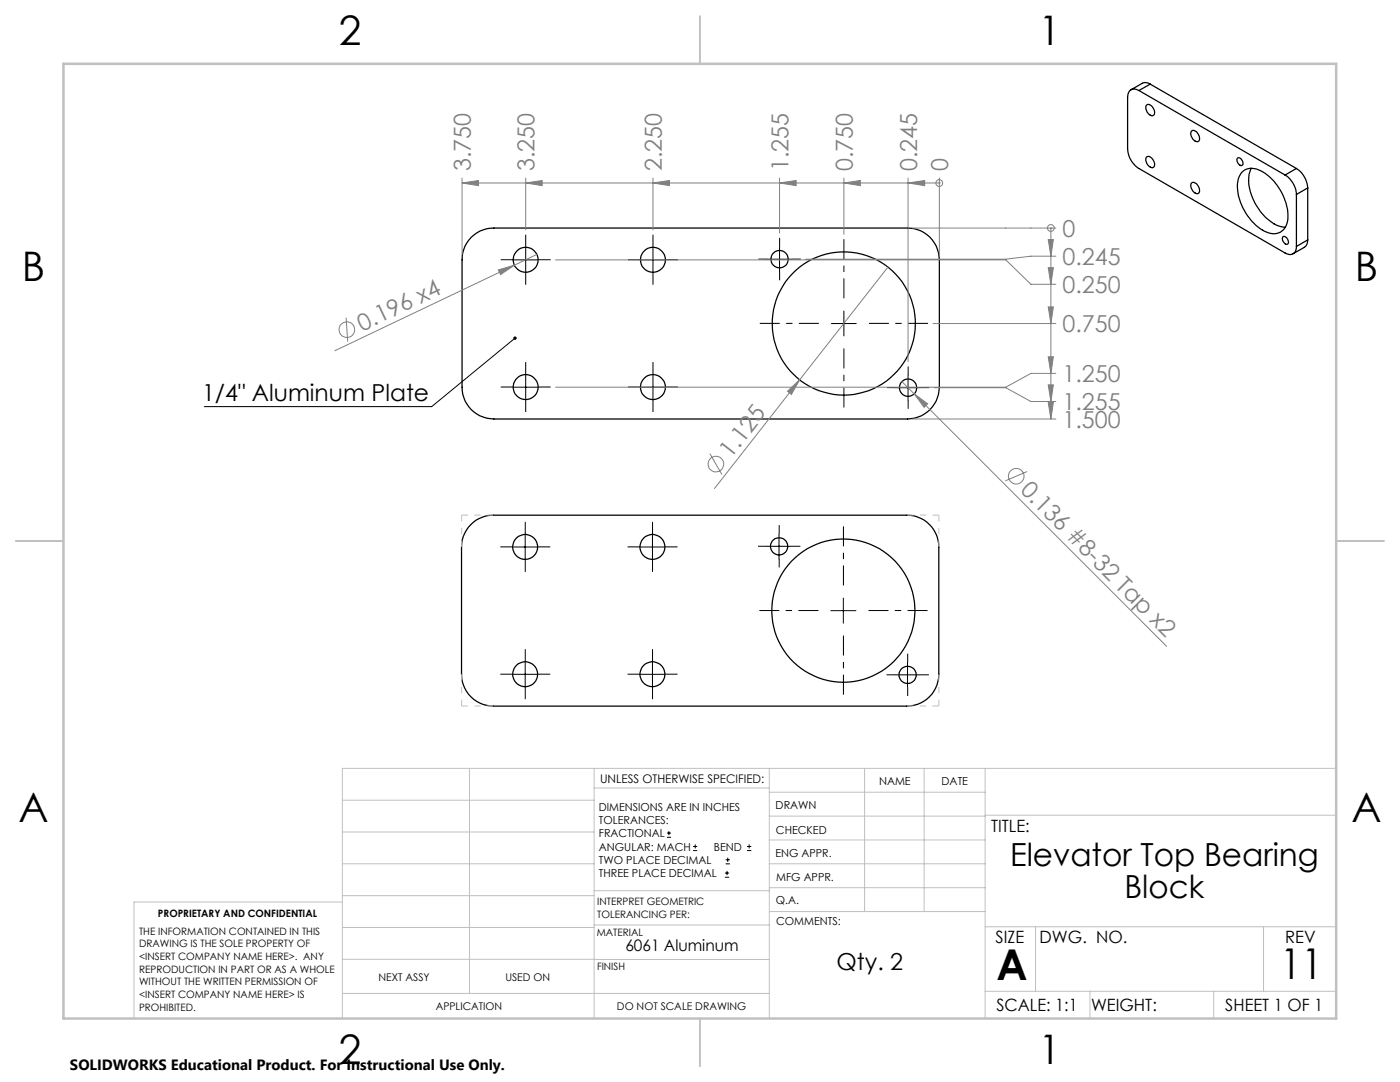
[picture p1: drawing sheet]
<svg xmlns="http://www.w3.org/2000/svg" width="279mm" height="216mm" viewBox="0 0 279 216" stroke-linecap="round" stroke-linejoin="round" font-family="sans-serif">
<g fill="none" stroke="#000" stroke-width=".25">
<path d="M227.3 18.1a1.39 1.39 0 0 0-1.6-.2 1.39 1.39 0 0 0-.7 1.5v10.3a4.9 4.9 0 0 0 2.3 3.9l29.2 16.9a1.39 1.39 0 0 0 1.6 .1 1.39 1.39 0 0 0 .6-1.4M227.3 18.1l29.2 16.8M229.6 16.8l-.5-.3h-.7l-2.7 1.4M229.6 16.8l-2.3 1.3M229.6 16.8l29.1 16.8M228.7 21.1a.98 .98 0 0 1 1.6 .7 .8 .8 0 0 1-.5 1.3 1.75 1.75 0 0 1-1.1-2zM228.8 31.3a1.15 1.15 0 0 1 1.5 1 .66 .66 0 0 1 .1 .8 .66 .66 0 0 1-.7 .3 1.63 1.63 0 0 1-.9-2.1zM237.8 36.5a1.22 1.22 0 0 1 1.6 1.2 .64 .64 0 0 1-.3 .9 .64 .64 0 0 1-.9-.3 1.52 1.52 0 0 1-.4-1.8zM237.8 26.1a1.22 1.22 0 0 1 1.6 1.2 .64 .64 0 0 1-.3 .9 .64 .64 0 0 1-.9-.3 1.52 1.52 0 0 1-.4-1.8zM247 31.5a.97 .97 0 0 1 .9 1.5 1.01 1.01 0 0 1-.9-1.5zM247.9 34.4a3.3 3.3 0 0 1 4.3 0 10.7 10.7 0 0 1 4.7 9.9 2.92 2.92 0 0 1-4.6 1.8 10.8 10.8 0 0 1-5.2-10l.1-.7zM249.7 33.6a7.3 7.3 0 0 0 .5 6.4 9.1 9.1 0 0 0 5.8 5.3h.5"/>
<path d="M256.5 34.9a4.9 4.9 0 0 1 2.2 3.9M258.7 33.6a5.1 5.1 0 0 1 2.3 3.9M258.7 33.6l-2.2 1.3M258.7 38.8v10.4M261 37.5l-2.3 1.3M261 37.5v10.4M94.1 47.3a6.1 6.1 0 0 1 4.5-1.8h82.5a6.3 6.3 0 0 1 6.4 6.4v25.4a6.4 6.4 0 0 1-6.4 6.3h-82.5a6.3 6.3 0 0 1-6.4-6.3v-25.4a6.4 6.4 0 0 1 1.9-4.6zM256 47.2a.95 .95 0 0 1 1 .5 .95 .95 0 0 1-.1 1.1 1.09 1.09 0 0 1-.9-1.6zM261 47.9l-.2 .8-.3 .5-2.4 1.4M261 47.9l-2.3 1.3M94 104.7a6.3 6.3 0 0 1 4.5-1.9h82.5a6.4 6.4 0 0 1 6.4 6.3v25.4a6.4 6.4 0 0 1-6.4 6.4h-82.5a6.4 6.4 0 0 1-6.4-6.4v-25.4a6.2 6.2 0 0 1 1.9-4.4z"/>
<circle cx="104.9" cy="51.8" r="2.49"/>
<circle cx="130.3" cy="51.8" r="2.49"/>
<circle cx="155.6" cy="51.7" r="1.73"/>
<circle cx="104.9" cy="77.2" r="2.49"/>
<circle cx="130.3" cy="77.2" r="2.49"/>
<circle cx="168.4" cy="64.6" r="14.3"/>
<circle cx="181.2" cy="77.4" r="1.73"/>
<circle cx="104.8" cy="109.1" r="2.49"/>
<circle cx="130.2" cy="109.1" r="2.49"/>
<circle cx="155.5" cy="109" r="1.72"/>
<circle cx="104.8" cy="134.5" r="2.49"/>
<circle cx="130.2" cy="134.5" r="2.49"/>
<circle cx="168.3" cy="121.8" r="14.3"/>
<circle cx="181.1" cy="134.7" r="1.72"/>
</g>
<g fill="none" stroke="#808080" stroke-width=".2">
<path d="M92.2 36.5l3.3-.5v1zM92.2 36.5h95.3M92.2 35.5v15.3M104.9 36.5l3.3-.5v1zM104.9 35.5v10.4M130.3 36.5l3.3-.5v1zM130.3 35.5v10.4M155.6 36.5l3.3-.5v1zM155.6 35.5v11M168.4 36.5l3.3-.5v1zM168.4 35.5v11.2M181.2 36.5l3.3-.5v1z"/>
<path d="M181.2 35.5v36.6M187.5 36.5h.1M187.5 35.5v15.3M99.4 53.9l3.3-1-2.8 1.9zM102.7 52.9l-35.9 17.1M107.1 50.8l-4.4 2.1M110.9 51.9h89.8l5 4.8h5M177.2 53.3l-34.6 44.2M182.1 45.5h28.6M209.2 53.4h1l-.5 3.3zM209.2 47.8h1l-.5 3.3zM209.7 45.5h.1"/>
<path d="M209.7 45.5v38.1M210.7 51.1h-5l-5 .6h-39.9M69.1 63.4l.3 4.8M157.2 78.1l2.4-2.3-1.7 2.9zM180 76.1l2.5 2.5M182.5 78.6l2.6 2-.7 .7zM182.5 78.6l50.3 50.4M186.2 64.6h24.5M186.4 77.4h14.3l5 2.7h5M209.2 61.2h1l-.5 3.4zM209.2 71.2h1l-.5 3.3zM209.2 76.8h1l-.5 3.3z"/>
<path d="M210.7 74.5h-5l-5 2.8h-89.8M141.7 90.5l2.4 4.2M182.1 83.6h28.6M205 94.1l-4.4 1.9M209.2 80.3h1l-.5 3.3z"/>
<circle cx="187.5" cy="36.5" r=".68"/>
<circle cx="209.7" cy="45.5" r=".68"/>
<circle cx="69.2" cy="65.8" r="1.55"/>
<circle cx="142.9" cy="92.6" r="1.55"/>
<circle cx="202.8" cy="95" r="1.55"/>
</g>
<g fill="none" stroke="#000" stroke-width=".2">
<path d="M102.4 51.9h5M104.9 49.4v4.9M127.8 51.9h5M130.3 49.4v4.9M153.1 51.7h5M155.6 49.2v5M102.4 77.3h5M102.8 67.5l-16.7 13.6h-45.3M104.9 74.8v4.9M127.8 77.3h5M130.3 74.8v4.9M165.9 64.6h5"/>
<path d="M168.4 62.1v4.9M178.7 77.4h5M181.2 74.9v5M102.3 109.1h5M104.8 106.6v5.1M127.7 109.1h5M130.2 106.6v5.1M153 109h5M155.5 106.5v5M168.3 119.3v5.1M102.3 134.5h5M104.8 132v5.1"/>
<path d="M127.7 134.5h5M130.2 132v5.1M165.8 121.8h5M178.6 134.7h5M181.1 132.2v5M133.1 167.1h.8M133.1 166.2h.8M133.5 165.8v.9M138.3 169.7h.8M138.3 168.9h.8M138.7 168.5v.8M144.7 175h.8"/>
<path d="M144.7 174.2h.8M144.8 172.4h.9M144.8 171.6h.9M145.1 173.8v.8M145.2 171.1v.9M149.1 169.7h.8M149.1 168.9h.8M149.5 168.5v.8"/>
</g>
<g fill="none" stroke="#000" stroke-width=".2" stroke-dasharray="15.2 1.3 1.3 1.3" stroke-linecap="butt">
<path d="M102.4 51.8h-2.5M104.9 54.3v2.5M104.9 49.3v-2.5M107.4 51.8h2.5M127.8 51.8h-2.5M130.3 54.3v2.5M130.3 49.3v-2.5M132.8 51.8h2.5M153.1 51.7h-1.7M155.6 54.2v1.7M155.6 49.2v-1.7M158.1 51.7h1.7"/>
<path d="M102.4 77.2h-2.5M104.9 79.7v2.5M104.9 74.7v-2.5M107.4 77.2h2.5M127.8 77.2h-2.5M130.3 79.7v2.5M130.3 74.7v-2.5M132.8 77.2h2.5M178.7 77.3h-1.7M181.2 79.8v1.8M181.2 74.8v-1.7M183.7 77.3h1.8"/>
<path d="M102.3 109.1h-2.5M104.8 111.6v2.5M104.8 106.6v-2.5M107.3 109.1h2.5M127.7 109.1h-2.5M130.2 111.6v2.5M130.2 106.6v-2.5M132.7 109.1h2.5M153 109h-1.7M155.5 111.5v1.7M155.5 106.5v-1.7M158 109h1.7"/>
<path d="M102.3 134.5h-2.5M104.8 137v2.5M104.8 132v-2.5M107.3 134.5h2.5M127.7 134.5h-2.5M130.2 137v2.5M130.2 132v-2.5M132.7 134.5h2.5M178.7 134.6h-1.8M181.2 137.1v1.8M181.2 132.1v-1.7M183.7 134.6h1.7"/>
</g>
<path d="M168.4 59.5v-11.8M163.4 64.5h-11.8M168.4 69.5v11.8M173.4 64.5h11.8M168.3 116.8v-11.8M163.3 121.8h-11.8M168.3 126.8v11.8M173.3 121.8h11.8" fill="none" stroke="#000" stroke-width=".2" stroke-dasharray="15.2 1.3 1.3 1.3" stroke-dashoffset="11.3" stroke-linecap="butt"/>
<path d="M92.1 109.1v-6.3M98.5 102.8h-6.4M181 102.8h6.4M187.4 109.1v-6.3M92.1 134.5v6.4M187.4 134.5v6.4M98.5 140.9h-6.4M181 140.9h6.4" fill="none" stroke="#c0c0c0" stroke-width=".2" stroke-dasharray="15.2 1.3 1.3 1.3" stroke-dashoffset="14" stroke-linecap="butt"/>
<g fill="none" stroke="#c0c0c0" stroke-width=".2">
<path d="M68.3 159.7h50.3M93.7 153.3v44.9M118.6 153.3v49.9M118.6 157.2h34.9M153.5 153.3v49.9M153.5 158.1h43.1M172.5 153.3v28.6M184.4 153.3v28.6M196.6 153.3v49.9M266.7 153.3h-198.4v49.9M68.3 178.7h50.3M68.3 172.4h50.3"/>
<path d="M68.3 166h50.3M68.3 180h-41.6v23.2M118.6 177.7h35M153.5 167.6h43.1M153.5 162.8h43.1M153.5 172.4h43.1M153.5 177.1h43.1M196.6 162.7h70.1M68.3 198.2h85.2M68.3 191.4l85.2 .1M68.3 185.1h50.3M118.6 184.6h35"/>
<path d="M153.6 181.9h43M196.6 197.8h70.1M196.6 184.9h70.1M206.7 184.9v12.9M217.5 197.8v5.4M242.2 197.8v5.4M252.2 184.9v12.9"/>
</g>
<path d="M139.7 3.2v9.5M3.1 107.9h9.6M266.7 107.9h9.5M139.7 203.2v9.6" fill="none" stroke="#c0c0c0" stroke-width=".25"/>
<path d="M12.7 12.7h254v190.5h-254z" fill="none" stroke="#c0c0c0" stroke-width=".5"/>
<path d="M102.5 67.3l.2-.2 .3 .2-.2 .2 .2-.2a.33 .33 0 0 1 0 .4 .33 .33 0 0 1-.4 0 .33 .33 0 0 1-.1-.4z" fill="#000"/>
<g fill="#808080">
<path d="M99.4 53.9l3.3-1-2.8 1.9z"/>
<path d="M157.2 78.1l2.4-2.3-1.7 2.9z"/>
<path d="M182.5 78.6l2.6 2-.7 .7z"/>
<path d="M209.2 53.4h1l-.5 3.3zM209.2 47.8h1l-.5 3.3zM209.2 61.2h1l-.5 3.4zM209.2 71.2h1l-.5 3.3zM209.2 76.8h1l-.5 3.3zM209.2 80.3h1l-.5 3.3z"/>
<path d="M181.2 36.5l3.3-.5v1zM168.4 36.5l3.3-.5v1zM155.6 36.5l3.3-.5v1zM130.3 36.5l3.3-.5v1zM104.9 36.5l3.3-.5v1zM92.2 36.5l3.3-.5v1z"/>
</g>
<g font-size="8.5">
<text x="198.9" y="195.5">A</text>
<text x="255.5" y="195.4">11</text>
</g>
<g font-size="8.1">
<text x="67.6" y="8.9">2</text>
<text x="207.3" y="8.9">1</text>
<text x="4.4" y="56.2">B</text>
<text x="270.4" y="56.2">B</text>
<text x="3.7" y="164.1">A</text>
<text x="269.7" y="164.1">A</text>
<text x="67.6" y="212.4">2</text>
<text x="207.3" y="212.4">1</text>
</g>
<g font-size="6.3">
<text x="201.6" y="172.9">Elevator Top Bearing</text>
<text x="224.4" y="179.2">Block</text>
</g>
<g font-size="4.7" fill="#808080">
<text x="94" y="34.2" transform="rotate(-90 94 34.2)">3.750</text>
<text x="106.7" y="34.2" transform="rotate(-90 106.7 34.2)">3.250</text>
<text x="132.1" y="34.2" transform="rotate(-90 132.1 34.2)">2.250</text>
<text x="157.4" y="34.2" transform="rotate(-90 157.4 34.2)">1.255</text>
<text x="170.2" y="34.2" transform="rotate(-90 170.2 34.2)">0.750</text>
<text x="183" y="34.2" transform="rotate(-90 183 34.2)">0.245</text>
<text x="189.2" y="34.2" transform="rotate(-90 189.2 34.2)">0</text>
<text x="212" y="47.2">0</text>
<text x="212" y="52.8">0.245</text>
<text x="212" y="58.5">0.250</text>
<text x="72.3" y="66.2" transform="rotate(-25 72.3 66.2)">0.196 x4</text>
<text x="212" y="66.3">0.750</text>
<text x="212" y="76.2">1.250</text>
<text x="212" y="81.9">1.255</text>
<text x="212" y="85.3">1.500</text>
<text x="145.8" y="91.6" transform="rotate(-52 145.8 91.6)">1.125</text>
<text x="203.4" y="98" transform="rotate(45 203.4 98)">0.136 #8-32 Tap x2</text>
</g>
<g font-size="4.7">
<text x="40.3" y="80.1">1/4&quot; Aluminum Plate</text>
<text x="166.9" y="193.5">Qty. 2</text>
</g>
<g font-size="3.4">
<text x="197.8" y="166">TITLE:</text>
<text x="198.7" y="188.1">SIZE</text>
<text x="207.5" y="188.1">DWG. NO.</text>
<text x="256.5" y="188.2">REV</text>
<text x="198.8" y="201.7">SCALE: 1:1</text>
<text x="217.7" y="201.8">WEIGHT:</text>
<text x="244.5" y="201.7">SHEET 1 OF 1</text>
</g>
<text font-size="3.2" x="124.8" y="189.8">6061 Aluminum</text>
<text font-size="3" x="14" y="213.5">SOLIDWORKS Educational Product. For Instructional Use Only.</text>
<text font-size="2.4" x="119.8" y="156.2">UNLESS OTHERWISE SPECIFIED:</text>
<g font-size="2.2">
<text x="119.5" y="161.8">DIMENSIONS ARE IN INCHES</text>
<text x="154.8" y="161.4">DRAWN</text>
<text x="175.4" y="156.6">NAME</text>
<text x="187.9" y="156.7">DATE</text>
<text x="119.5" y="164.4">TOLERANCES:</text>
<text x="119.5" y="167.1">FRACTIONAL</text>
<text x="154.9" y="166.3">CHECKED</text>
<text x="119.5" y="169.7">ANGULAR: MACH</text>
<text x="119.5" y="172.4">TWO PLACE DECIMAL</text>
<text x="142.5" y="169.7">BEND</text>
<text x="154.8" y="171">ENG APPR.</text>
<text x="119.5" y="175">THREE PLACE DECIMAL</text>
<text x="154.9" y="175.7">MFG APPR.</text>
<text x="154.9" y="180.4">Q.A.</text>
<text x="154.9" y="184.6">COMMENTS:</text>
</g>
<g font-size="2.1">
<text x="75.5" y="195.7">NEXT ASSY</text>
<text x="100.9" y="195.7">USED ON</text>
<text x="86.9" y="201.5">APPLICATION</text>
<text x="123.1" y="201.6">DO NOT SCALE DRAWING</text>
</g>
<g font-size="2">
<text x="31.5" y="182.9">PROPRIETARY AND CONFIDENTIAL</text>
<text x="119.2" y="180.6">INTERPRET GEOMETRIC</text>
<text x="119.2" y="183.1">TOLERANCING PER:</text>
<text x="27.8" y="186.5">THE INFORMATION CONTAINED IN THIS</text>
<text x="27.8" y="189">DRAWING IS THE SOLE PROPERTY OF</text>
<text x="27.8" y="191.6">&lt;INSERT COMPANY NAME HERE&gt;. ANY</text>
<text x="119.1" y="186.7">MATERIAL</text>
<text x="27.8" y="194.1">REPRODUCTION IN PART OR AS A WHOLE</text>
<text x="27.8" y="196.6">WITHOUT THE WRITTEN PERMISSION OF</text>
<text x="119.1" y="193.5">FINISH</text>
<text x="27.8" y="199.1">&lt;INSERT COMPANY NAME HERE&gt; IS</text>
<text x="27.8" y="201.7">PROHIBITED.</text>
</g>
</svg>
